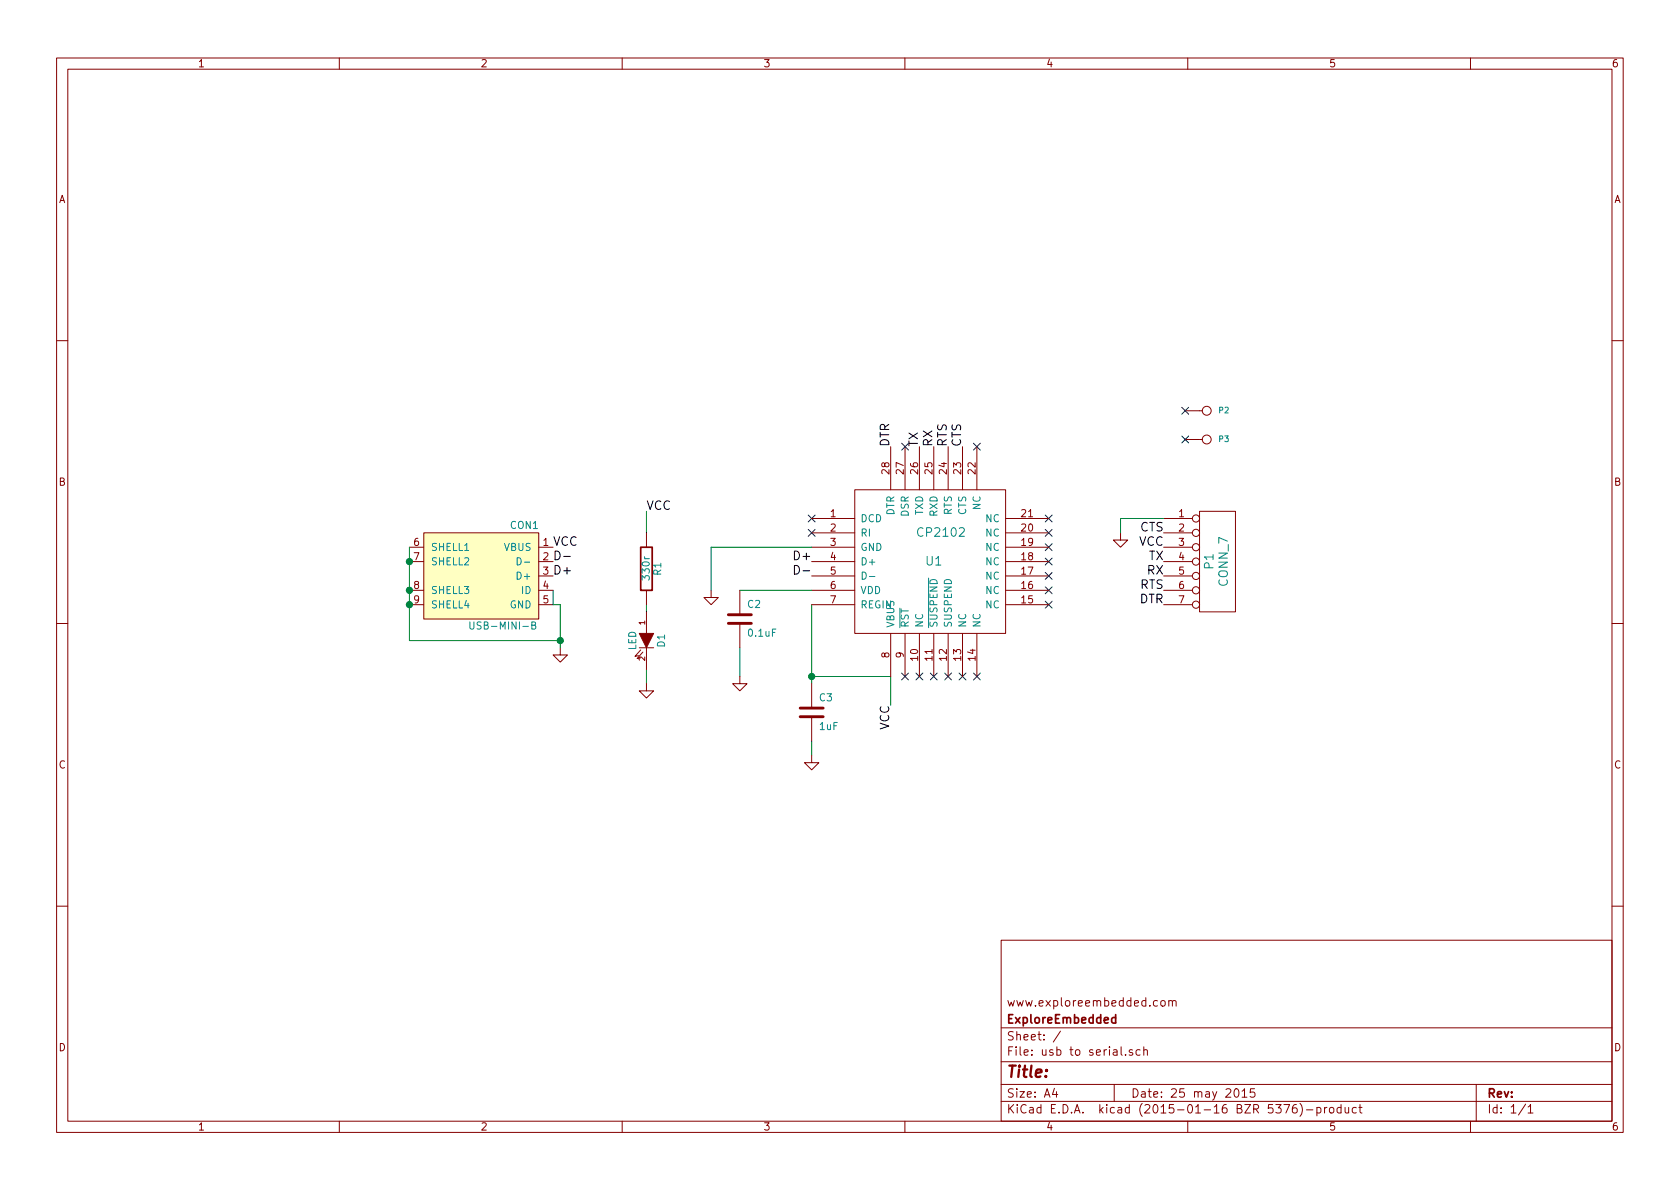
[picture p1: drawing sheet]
<svg xmlns="http://www.w3.org/2000/svg" width="297mm" height="210mm" viewBox="0 0 297 210" stroke-linecap="round" stroke-linejoin="round" font-family="sans-serif">
<g fill="none" stroke="#840000" stroke-width=".18">
<path d="M10 10.3h277v189.9h-277zM12 12.2h273v186.1h-273zM60 10.3v1.9M110 10.3v1.9M160 10.3v1.9M210 10.3v1.9M260 10.3v1.9M10 60.2h2M157.5 79v7.6M160 79v7.6M162.6 79v7.6M165.1 79v7.6"/>
<path d="M167.6 79v7.6M170.2 79v7.6M172.7 79v7.6M209.5 72.6h3.1M209.5 77.7h3.1M285 60.2h2M72.4 96.8h2.5M72.4 99.3h2.5M74.9 94.2h20.3v15.3h-20.3zM95.2 96.8h2.6M95.2 99.3h2.6M114.3 94.2v2.6"/>
<path d="M143.5 91.7h7.6M143.5 94.2h7.6M143.5 96.8h7.6M143.5 99.3h7.6M151.1 86.6h26.7v25.4h-26.7zM177.8 91.7h7.6M177.8 94.2h7.6M177.8 96.8h7.6M177.8 99.3h7.6M198.1 94.2v1.3h1.3l-1.3 1.3-1.3-1.3h1.3M205.7 91.7h5.1M205.7 94.2h5.1"/>
<path d="M205.7 96.8h5.1M205.7 99.3h5.1M212.1 90.4h6.3v17.8h-6.3zM10 110.3h2M72.4 104.4h2.5M72.4 106.9h2.5M95.2 101.8h2.6M95.2 104.4h2.6M95.2 106.9h2.6M99.1 114.5v1.3h1.2l-1.2 1.3-1.3-1.3h1.3M113 114.5h2.6M113.3 114.9l-1 1.2 .6-.2"/>
<path d="M113.7 115.3l-1.1 1.2 .7-.2M114.3 104.4v2.5M114.3 108.2v3.8M114.3 114.5v3.9M125.7 104.4v1.3h1.3l-1.3 1.2-1.2-1.2h1.2M130.8 119.6v1.3h1.3l-1.3 1.3-1.3-1.3h1.3M130.8 104.4v4.3M130.8 110.2v4.3M143.5 101.8h7.6M143.5 104.4h7.6M143.5 106.9h7.6M157.5 112v7.6"/>
<path d="M160 112v7.6M162.6 112v7.6M165.1 112v7.6M167.6 112v7.6M170.2 112v7.6M172.7 112v7.6M177.8 101.8h7.6M177.8 104.4h7.6M177.8 106.9h7.6M205.7 101.8h5.1M205.7 104.4h5.1M205.7 106.9h5.1"/>
<path d="M285 110.3h2M114.3 120.9v1.3h1.3l-1.3 1.2-1.3-1.2h1.3M143.5 133.6v1.3h1.3l-1.3 1.2-1.3-1.2h1.3M143.5 120.9v4.3M143.5 126.7v4.4M10 160.2h2M177 166.3h108v32h-108zM205.3 177.1l.2-.2 .4 .2 .1 .5-.1 .2-.4 .1-.2-.1zM206.7 177.1l.2-.2 .3 .1 .1 .9M206.7 176.9v1M207.3 177.1a.36 .36 0 0 1 .3-.2 .36 .36 0 0 1 .3 .2v.8M285 160.2h2"/>
<path d="M60 198.3v1.9M110 198.3v1.9M160 198.3v1.9M177 194.8h108M177 191.8h108M177 187.8h108M177 181.8h108M186.4 192.5l-.3 1h.9M186.8 193v1M187.5 182.3l-1.3 2M197 191.8v3M198.2 185.1v1.3l.2 .2"/>
<path d="M199 186.5v.1M200.2 185.7a.37 .37 0 0 0-.6 .1l.1 .2 .5 .2 .1 .1-.2 .3-.5-.1M201.6 185.7l-.5-.1-.2 .3v.6l.2 .1 .5-.1M202.2 185.7l.2-.1 .4 .1 .1 .9M202.2 185.1v1.5M210 198.3v1.9M218.4 192.6l.1-.1a.81 .81 0 0 1 .6 .6 .81 .81 0 0 1-.3 .8l-.1 .1a.8 .8 0 0 1-.6-.6 .8 .8 0 0 1 .3-.8zM219.6 193l.4-.5v1.5M219.6 194h.9M221.8 192.5h-.7l-.1 .7 .3-.1 .4 .1 .2 .2-.1 .5-.2 .1-.6-.1M227 195.3h1l-.6 1.5M229.2 195.3a.59 .59 0 0 0-.7 .7l.1 .7 .2 .1 .5-.1 .1-.5-.2-.2-.4-.1-.3 .3"/>
<path d="M229.8 195.1a1.71 1.71 0 0 1 0 2.3M231 196.3h1.1M232.8 195.9l.5-.1 .3 .3-.2 .6h-.6M232.8 195.8v1.5M234.2 195.8v1M234.6 195.8l-.4 .3M235.1 196l.2-.2 .5 .2v.5l-.1 .2-.4 .1-.2-.1zM237.1 195.9l-.4-.1-.3 .3 .1 .6 .2 .1 .4-.1M237.1 195.3v1.5M237.8 195.8l.1 .9 .4 .1 .2-.1M238.5 195.8v1M239.8 195.9l-.4-.1-.3 .3 .1 .6 .2 .1 .4-.1"/>
<path d="M240.3 195.8h.5M240.5 195.3v1.3l.3 .2M260 198.3v1.9M261 191.8v6.5M269.7 195.2l-1.2 2M270.2 195.8l.4-.5v1.5M270.2 196.8h.8"/>
<circle cx="213.4" cy="77.7" r=".79"/>
<circle cx="213.4" cy="72.6" r=".79"/>
<circle cx="211.5" cy="94.2" r=".63"/>
<circle cx="211.5" cy="96.8" r=".63"/>
<circle cx="211.5" cy="91.7" r=".63"/>
<circle cx="211.5" cy="99.3" r=".63"/>
<circle cx="211.5" cy="104.4" r=".63"/>
<circle cx="211.5" cy="101.8" r=".63"/>
<circle cx="211.5" cy="106.9" r=".63"/>
</g>
<path d="M113.3 96.8h2v7.6h-2zM197.3 179.4v1.5M197.3 180l-.5-.1-.3 .3 .1 .6 .2 .1 .5-.1" fill="none" stroke="#840000" stroke-width=".3"/>
<path d="M72.4 96.8v16.5h26.7M114.3 90.4v3.8M143.5 96.8h-17.8v7.6M205.7 91.7h-7.6v2.5M97.8 104.4v2.5h1.3v7.6M114.3 106.9v1.3M114.3 118.4v2.5M130.8 114.5v5.1M130.8 104.4h12.7M143.5 106.9v14M143.5 119.6h14v5.1M143.5 131.1v2.5" fill="none" stroke="#008400" stroke-width=".18"/>
<g fill="#008400" stroke="#008400" stroke-width=".25">
<circle cx="143.5" cy="119.6" r=".51"/>
<circle cx="72.4" cy="99.3" r=".51"/>
<circle cx="72.4" cy="104.4" r=".51"/>
<circle cx="72.4" cy="106.9" r=".51"/>
<circle cx="99.1" cy="113.3" r=".51"/>
</g>
<g fill="none" stroke="#000084" stroke-width=".18">
<path d="M159.4 78.4l1.2 1.2M160.6 78.4l-1.2 1.2M172.1 78.4l1.2 1.2M173.3 78.4l-1.2 1.2M208.9 72l1.3 1.2M208.9 77.1l1.3 1.2M210.2 77.1l-1.3 1.2M210.2 72l-1.3 1.2M142.9 93.6l1.2 1.2M142.9 91.1l1.2 1.2M144.1 93.6l-1.2 1.2M144.1 91.1l-1.2 1.2"/>
<path d="M184.8 98.7l1.2 1.2M184.8 96.2l1.2 1.2M184.8 93.6l1.2 1.2M184.8 91.1l1.2 1.2M186 96.2l-1.2 1.2M186 98.7l-1.2 1.2M186 93.6l-1.2 1.2M186 91.1l-1.2 1.2M159.4 119l1.2 1.2M160.6 119l-1.2 1.2M162 119l1.2 1.2M163.2 119l-1.2 1.2"/>
<path d="M164.5 119l1.2 1.2M165.7 119l-1.2 1.2M167 119l1.2 1.2M168.2 119l-1.2 1.2M169.6 119l1.2 1.2M170.8 119l-1.2 1.2M172.1 119l1.2 1.2M173.3 119l-1.2 1.2M184.8 106.3l1.2 1.2M184.8 103.8l1.2 1.2M184.8 101.2l1.2 1.3M186 106.3l-1.2 1.2"/>
<path d="M186 103.8l-1.2 1.2M186 101.2l-1.2 1.3"/>
</g>
<path d="M113 112h2.6l-1.3 2.5z" fill="#840000" stroke="#840000" stroke-width=".18"/>
<path d="M98.1 97.5a.77 .77 0 0 1 .9 .7 .77 .77 0 0 1-.9 .8zM99.7 98.4h1.1M140.5 100a.77 .77 0 0 1 .9 .8 .77 .77 0 0 1-.9 .7zM142 100.9h1.2" fill="none" stroke="#000" stroke-width=".18"/>
<path d="M128.8 110.2h4M128.8 108.7h4M141.5 126.7h4M141.5 125.2h4" fill="none" stroke="#840000" stroke-width=".51"/>
<path d="M91.4 98.6a.64 .64 0 0 1 .8 .7 .64 .64 0 0 1-.8 .6zM92.7 99.4h1M83.1 110v1l.2 .2h.3l.2-.2v-1M94 110.6l.6-.1v-.4l-.6-.1v1.2h.5l.2-.1v-.3l-.2-.2M152.5 101.2a.64 .64 0 0 1 .7 .6 .64 .64 0 0 1-.7 .6zM153.7 101.9h1M159.1 107.5v3.5M164.2 102.2v8.8" fill="none" stroke="#008484" stroke-width=".18"/>
<path d="M74.9 94.2h20.3v15.3h-20.3z" fill="#ffffc2" stroke="#ffffc2" stroke-width=".25"/>
<text font-size="2.8" fill="#840000" x="178" y="190.5">Title:</text>
<g font-size="2.1">
<text x="157.2" y="79" transform="rotate(-90 157.2 79)">DTR</text>
<text x="162.3" y="79" transform="rotate(-90 162.3 79)">TX</text>
<text x="164.8" y="79" transform="rotate(-90 164.8 79)">RX</text>
<text x="167.4" y="79" transform="rotate(-90 167.4 79)">RTS</text>
<text x="169.9" y="79" transform="rotate(-90 169.9 79)">CTS</text>
<text x="114.3" y="90.2">VCC</text>
<text x="201.5" y="94">CTS</text>
<text x="97.8" y="96.5">VCC</text>
<text x="97.8" y="101.6">D+</text>
<text x="140.7" y="99.1">D+</text>
<text x="201.3" y="96.5">VCC</text>
<text x="202.8" y="101.6">RX</text>
<text x="203" y="99.1">TX</text>
<text x="201.4" y="106.7">DTR</text>
<text x="201.5" y="104.1">RTS</text>
<text x="157.2" y="129.2" transform="rotate(-90 157.2 129.2)">VCC</text>
</g>
<g font-size="2.1" fill="#008484">
<text x="162.5" y="94.9">CP2102</text>
<text x="163.8" y="100">U1</text>
<text x="214.6" y="100.6" transform="rotate(-90 214.6 100.6)">P1</text>
<text x="217.1" y="103.6" transform="rotate(-90 217.1 103.6)">CONN_7</text>
</g>
<g font-size="2.1" fill="#840000">
<text x="178" y="178">www.exploreembedded.com</text>
<text x="178" y="184">Sheet: /</text>
<text x="178" y="181">ExploreEmbedded</text>
<text x="178" y="186.7">File: usb to serial.sch</text>
<text x="178" y="196.9">KiCad E.D.A. kicad (2015-01-16 BZR 5376)-product</text>
<text x="178" y="194.1">Size: A4</text>
<text x="200" y="194.1">Date: 25 may 2015</text>
<text x="263" y="194.1">Rev:</text>
<text x="263" y="196.9">Id: 1/1</text>
</g>
<g font-size="1.8" fill="#840000">
<text x="35" y="11.9">1</text>
<text x="85" y="11.9">2</text>
<text x="135" y="11.9">3</text>
<text x="185" y="11.9">4</text>
<text x="235" y="11.9">5</text>
<text x="285" y="11.9">6</text>
<text x="10.4" y="35.9">A</text>
<text x="285.4" y="35.9">A</text>
<text x="157.2" y="83.8" transform="rotate(-90 157.2 83.8)">28</text>
<text x="159.8" y="83.8" transform="rotate(-90 159.8 83.8)">27</text>
<text x="162.3" y="83.8" transform="rotate(-90 162.3 83.8)">26</text>
<text x="164.8" y="83.8" transform="rotate(-90 164.8 83.8)">25</text>
<text x="167.4" y="83.8" transform="rotate(-90 167.4 83.8)">24</text>
<text x="169.9" y="83.8" transform="rotate(-90 169.9 83.8)">23</text>
<text x="172.5" y="83.8" transform="rotate(-90 172.5 83.8)">22</text>
<text x="10.4" y="85.9">B</text>
<text x="285.4" y="85.9">B</text>
<text x="146.8" y="91.4">1</text>
<text x="146.8" y="94">2</text>
<text x="180.6" y="94">20</text>
<text x="180.6" y="91.4">21</text>
<text x="208.4" y="91.4">1</text>
<text x="208.4" y="94">2</text>
<text x="73.2" y="96.5">6</text>
<text x="73.2" y="99.1">7</text>
<text x="96" y="96.5">1</text>
<text x="96" y="99.1">2</text>
<text x="96" y="101.6">3</text>
<text x="146.8" y="96.5">3</text>
<text x="146.8" y="99.1">4</text>
<text x="146.8" y="101.6">5</text>
<text x="180.6" y="101.6">17</text>
<text x="180.6" y="99.1">18</text>
<text x="180.6" y="96.5">19</text>
<text x="208.4" y="96.5">3</text>
<text x="208.4" y="99.1">4</text>
<text x="208.4" y="101.6">5</text>
<text x="73.2" y="104.1">8</text>
<text x="73.2" y="106.7">9</text>
<text x="96" y="104.1">4</text>
<text x="96" y="106.7">5</text>
<text x="146.8" y="104.1">6</text>
<text x="146.8" y="106.7">7</text>
<text x="180.6" y="106.7">15</text>
<text x="180.6" y="104.1">16</text>
<text x="208.4" y="104.1">6</text>
<text x="208.4" y="106.7">7</text>
<text x="157.2" y="116.3" transform="rotate(-90 157.2 116.3)">8</text>
<text x="159.8" y="116.3" transform="rotate(-90 159.8 116.3)">9</text>
<text x="162.3" y="116.8" transform="rotate(-90 162.3 116.8)">10</text>
<text x="164.8" y="116.8" transform="rotate(-90 164.8 116.8)">11</text>
<text x="167.4" y="116.8" transform="rotate(-90 167.4 116.8)">12</text>
<text x="169.9" y="116.8" transform="rotate(-90 169.9 116.8)">13</text>
<text x="172.5" y="116.8" transform="rotate(-90 172.5 116.8)">14</text>
<text x="10.4" y="135.9">C</text>
<text x="285.4" y="135.9">C</text>
<text x="10.4" y="185.9">D</text>
<text x="285.4" y="185.9">D</text>
<text x="35" y="199.9">1</text>
<text x="85" y="199.9">2</text>
<text x="135" y="199.9">3</text>
<text x="185" y="199.9">4</text>
<text x="235" y="199.9">5</text>
<text x="285" y="199.9">6</text>
</g>
<g font-size="1.8" fill="#008484">
<text x="90.3" y="93.5">CON1</text>
<text x="152.1" y="92.3">DCD</text>
<text x="152.1" y="94.9">RI</text>
<text x="158.1" y="91.3" transform="rotate(-90 158.1 91.3)">DTR</text>
<text x="160.7" y="91.4" transform="rotate(-90 160.7 91.4)">DSR</text>
<text x="163.2" y="91.2" transform="rotate(-90 163.2 91.2)">TXD</text>
<text x="165.7" y="91.4" transform="rotate(-90 165.7 91.4)">RXD</text>
<text x="168.3" y="91.2" transform="rotate(-90 168.3 91.2)">RTS</text>
<text x="170.8" y="91.2" transform="rotate(-90 170.8 91.2)">CTS</text>
<text x="173.4" y="90.2" transform="rotate(-90 173.4 90.2)">NC</text>
<text x="174.2" y="94.9">NC</text>
<text x="174.2" y="92.3">NC</text>
<text x="76.2" y="97.4">SHELL1</text>
<text x="76.2" y="99.9">SHELL2</text>
<text x="89.1" y="97.4">VBUS</text>
<text x="116.9" y="101.7" transform="rotate(-90 116.9 101.7)">R1</text>
<text x="152.1" y="97.4">GND</text>
<text x="152.1" y="99.9">D+</text>
<text x="174.2" y="99.9">NC</text>
<text x="174.2" y="97.4">NC</text>
<text x="76.2" y="105">SHELL3</text>
<text x="76.2" y="107.6">SHELL4</text>
<text x="90" y="107.6">GND</text>
<text x="91.7" y="102.5">D+</text>
<text x="92.2" y="105">ID</text>
<text x="114.9" y="102.4" transform="rotate(-90 114.9 102.4)">330r</text>
<text x="132.2" y="107.5">C2</text>
<text x="152.1" y="105">VDD</text>
<text x="152.1" y="107.6">REGIN</text>
<text x="174.2" y="107.6">NC</text>
<text x="174.2" y="105">NC</text>
<text x="174.2" y="102.5">NC</text>
<text x="83.9" y="111.3">USB-MINI-B</text>
<text x="132.4" y="112.6">0.1uF</text>
<text x="158.1" y="111" transform="rotate(-90 158.1 111)">VBUS</text>
<text x="160.7" y="111" transform="rotate(-90 160.7 111)">RST</text>
<text x="163.2" y="111" transform="rotate(-90 163.2 111)">NC</text>
<text x="165.7" y="111" transform="rotate(-90 165.7 111)">SUSPEND</text>
<text x="168.3" y="111" transform="rotate(-90 168.3 111)">SUSPEND</text>
<text x="170.8" y="111" transform="rotate(-90 170.8 111)">NC</text>
<text x="173.4" y="111" transform="rotate(-90 173.4 111)">NC</text>
<text x="112.5" y="115" transform="rotate(-90 112.5 115)">LED</text>
<text x="117.6" y="114.4" transform="rotate(-90 117.6 114.4)">D1</text>
<text x="144.9" y="124">C3</text>
<text x="144.9" y="129.1">1uF</text>
</g>
<g font-size="1.4" fill="#008484">
<text x="215.5" y="73.1">P2</text>
<text x="215.5" y="78.2">P3</text>
</g>
<g font-size="1.4" fill="#840000">
<text x="114" y="110.5" transform="rotate(-90 114 110.5)">1</text>
<text x="114" y="116.8" transform="rotate(-90 114 116.8)">2</text>
</g>
</svg>
